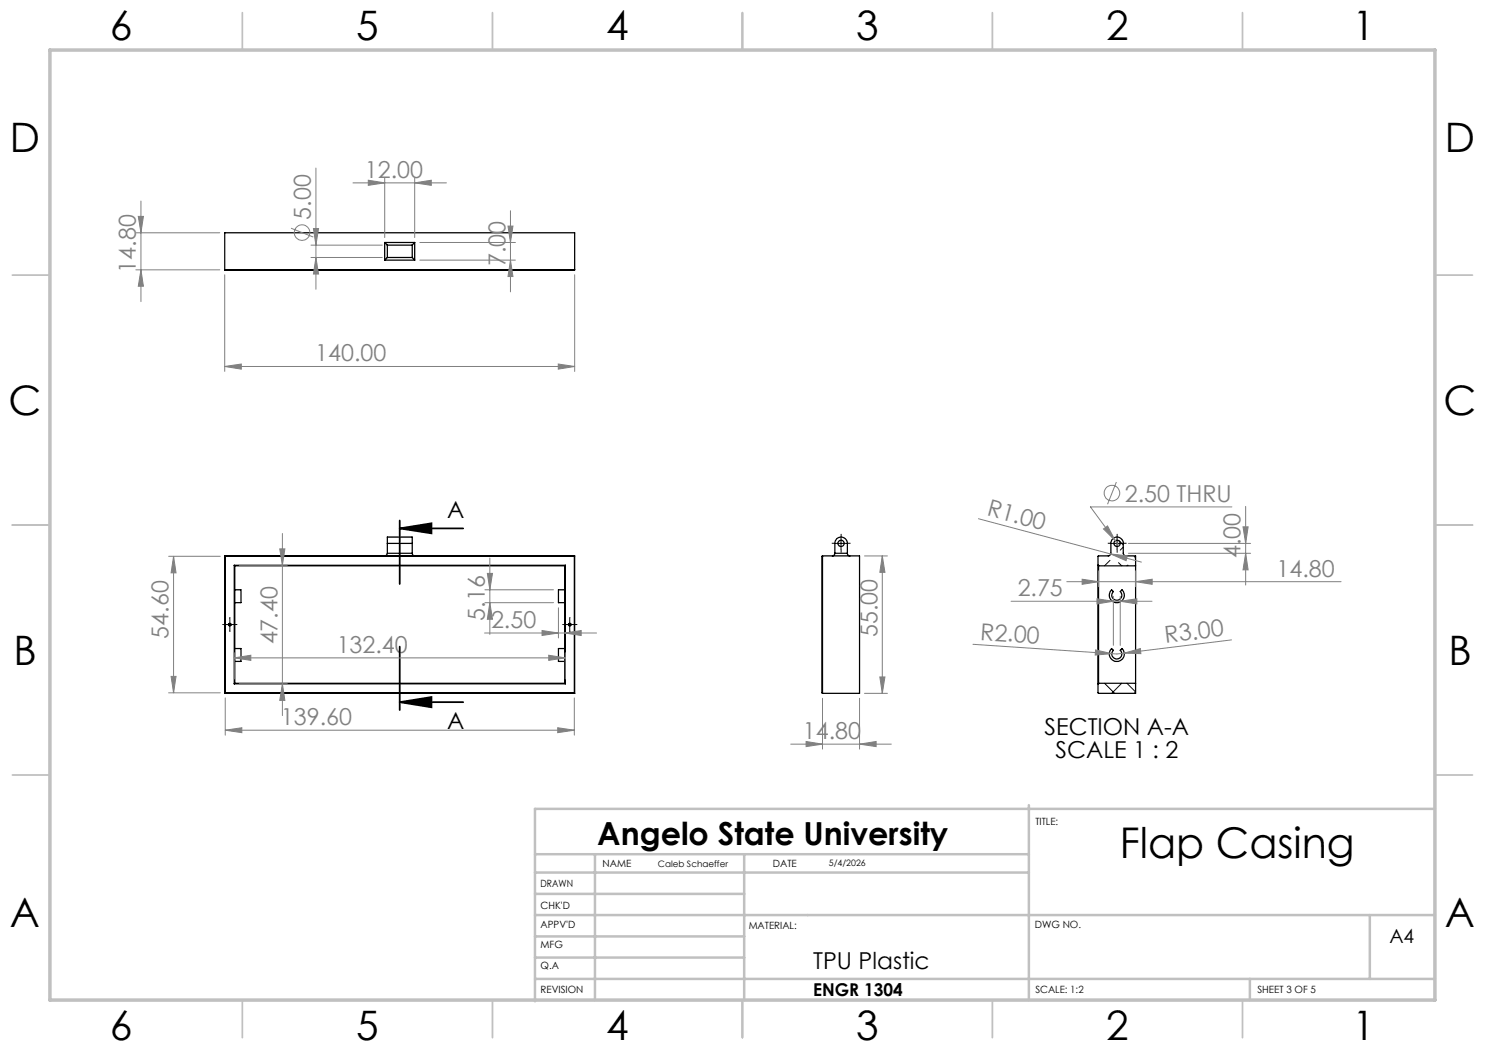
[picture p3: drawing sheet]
<svg xmlns="http://www.w3.org/2000/svg" width="297mm" height="210mm" viewBox="0 0 297 210" stroke-linecap="round" stroke-linejoin="round" font-family="sans-serif">
<g fill="none" stroke="#000" stroke-width=".25">
<path d="M44.9 54v-7.4h70v7.4M44.9 54h70M44.9 54l.1 .1h69.9v-.1M76.9 48.5l.6 .5M76.9 48.5h6M76.9 48.5v3.5M76.9 52h6M77.5 49v2.5M77.5 51.5l-.6 .5M77.5 49h4.9M77.5 51.5h4.9M82.4 49v2.5"/>
<path d="M82.4 51.5l.5 .5M82.9 48.5l-.5 .5M82.9 48.5v3.5M44.9 111.2l.1 .1M44.9 111.2h70M44.9 111.2v27.5M45 111.3h69.9M45 111.3v27.3M46.8 113.1h66.3M46.8 113.1v23.7M46.8 113.1l.2 .1M47 118h1.2v2.5h-1.2"/>
<path d="M47 113.2v23.5M47 113.2h66M77.5 110.7l-.1 .2-.5 .3M77.5 108.7v-1.3h4.9v1.3M77.5 110.7h4.9M77.5 108.7h4.9M77.5 108.7v2M82.4 110.7l.2 .3 .3 .2M82.4 108.7v2M113 118h-1.3v2.5h1.3M113 113.2v23.5M113.1 113.1l-.1 .1"/>
<path d="M113.1 113.1v23.7M114.9 111.3v27.3M114.9 111.2v.1M114.9 111.2v27.5M164.5 111.2h7.4v27.5h-7.4M164.5 111.2v27.5M164.5 111.2l-.1 .1v27.3l.1 .1M167 110.7l-.2 .3-.3 .2M167 110.7v-2a1.25 1.25 0 0 1 1.2-1.3 1.25 1.25 0 0 1 1.3 1.3v2M167 110.7h2.5M169.5 110.7v.2l.5 .3M219.6 113.1l.1 .1"/>
<path d="M219.7 113.2h7.4M219.7 113.2v23.5M222.3 118l.4 .3a1 1 0 0 0-.1 1.4 1 1 0 0 0 1.5 0 1 1 0 0 0-.1-1.4l.4-.3a1.5 1.5 0 0 1 0 2.1 1.5 1.5 0 0 1-2.1 0 1.5 1.5 0 0 1 0-2.1zM222.4 107.9a1.23 1.23 0 0 1 1.4-.4 1.23 1.23 0 0 1 .8 1.2l.2 2.2 .4 .3h1.9v27.5h-7.4l-.1-.1v-27.3l2.1-.1 .4-.3 .1-2.4zM44.9 138.7h70M45 138.6l-.1 .1M45 138.6h69.9M46.8 136.8h66.3M47 129.7h1.2v2.6h-1.2M47 136.7l-.2 .1M47 136.7h66M113 129.7h-1.3v2.6h1.3"/>
<path d="M113 136.7l.1 .1M114.9 138.6v.1M219.7 136.7h7.4M219.7 136.7l-.1 .1M222.3 129.7l.4 .4a1 1 0 0 0-.1 1.4 1 1 0 0 0 1.5 0 1 1 0 0 0-.1-1.4l.4-.4a1.5 1.5 0 0 1 0 2.1 1.5 1.5 0 0 1-2.1 0 1.5 1.5 0 0 1 0-2.1z"/>
<circle cx="168.2" cy="108.7" r=".63"/>
<circle cx="223.4" cy="108.7" r=".63"/>
<circle cx="46" cy="124.9" r=".25"/>
<circle cx="113.9" cy="124.9" r=".25"/>
</g>
<g fill="none" stroke="#000" stroke-width=".2">
<path d="M167 108.7h2.5M168.2 107.4v2.5M219.6 112.9l.3 .3M222 112.1l-1.1 1.1M222.2 108.7h2.4M223.4 107.4v2.5M223.7 112.5l.6 .7M223.9 108.2l.7 .8M224.6 109.4l-.6 .6M225.6 113l-.2 .2M226.8 111.2l.3 .3-.1 .1M44.7 124.9h2.5"/>
<path d="M46 123.7v2.5M112.7 124.9h2.5M113.9 123.7v2.5M219.9 136.7l-.3 .2M220.9 136.7l2 2M224.3 136.7l-1.9 2M225.4 136.7l1.7 1.7-.3 .3"/>
</g>
<g fill="none" stroke="#808080" stroke-width=".2">
<path d="M63.2 33.6v24.2M70.6 36.6h18.7M73.7 36l3.2 .6-3.2 .5zM76.9 35.6v11.9M82.9 36.6l3.4-.6v1.1zM82.9 35.6v11.9M27.2 54h16.8M27.2 46.6h16.8M27.7 43.3h1l-.5 3.3zM28.2 54l.5 3.2h-1zM28.2 40.2v20.1M44.9 55v19.3"/>
<path d="M58.2 45.6l4.5 1.8M62.2 49h14.2M62.2 51.5h14.2M62.7 45.7h1l-.5 3.3zM63.2 51.5l.5 3.3h-1zM84 48.5h19.1M84 52h19.1M101.6 45.2h1l-.5 3.3zM102.1 52l.5 3.3h-1zM102.1 42.1v16.3M114.9 55v19.3M44.9 73.3l3.4-.5v1z"/>
<path d="M44.9 73.3h70M111.7 72.8l3.2 .5-3.2 .5zM223.3 96.4l-1.8 4.5M33.7 111.3h10.4M34.7 111.3l.5 3.3h-1zM34.7 111.3v27.3M47.8 113.1h9.7M56 109.8h1l-.5 3.3zM56.5 106.7v36.4M97 118h13.7M97.5 114.7h1l-.5 3.3zM98 111.6v15.3"/>
<path d="M172.9 111.2h4.6M176.5 111.2l.5 3.3h-1zM176.5 111.2v27.5M195.7 103.7l32.6 8.7M213.4 116.3h54.8M216.4 115.8l3.3 .5-3.3 .6zM219.4 119.8l3.3 .5-3.3 .5zM219.7 114.2v3.2M220.7 105.8l.8-.6 1.6 3zM222.1 110.8l3.4 .4-.3 .9zM222.7 119.3v9.8M223.1 108.2l.7 1"/>
<path d="M224 119.3v9.8M225.7 110.7h24.4M225.7 108.7h24.4M227.1 116.3l3.3-.5v1.1zM227.1 114.2v3.2M246.4 101.4h-28.3l5 6.8M248.6 105.4h1l-.5 3.3zM249.1 110.7l.5 3.3h-1zM249.1 101.3v15.7M33.7 138.6h10.4M34.2 135.3h1l-.5 3.3zM45 139.6v7.4"/>
<path d="M46.8 131.6l3.4-.6v1.1zM46.8 130.6v5.2M46.8 131.6h66.3M47.8 136.8h9.7M56.5 136.8l.5 3.3h-1zM96.9 126.6h22.4M97 120.5h13.7M98 120.5l.5 3.4h-1zM108.4 126.1l3.3 .5-3.3 .5zM109.7 131l3.4 .6-3.4 .5zM111.7 121.6v6M113 126.6l3.2-.5v1z"/>
<path d="M113.1 130.6v5.2M114.9 139.6v7.4M164.5 139.7v10.1M171.9 139.7v10.1M172.9 138.7h4.6M176 135.4h1l-.5 3.3zM194.6 128.9l27.8 1.8M202.2 120.3h28.2M219.1 130l3.3 .7-3.4 .3zM224 120.3l3.4-.5v1zM224.9 130.6l3.2-.9 .1 1zM224.9 130.6l-1.5 .2-1-.1"/>
<path d="M246.3 128l-21.4 2.6M45 146l3.4-.5v1zM45 146h69.9M111.5 145.5l3.4 .5-3.4 .5zM158.2 148.8h20.1M161.2 148.3l3.3 .5-3.3 .5zM171.9 148.8l3.3-.5v1z"/>
<circle cx="60.4" cy="46.5" r="1.55"/>
<circle cx="222.4" cy="98.6" r="1.55"/>
</g>
<path d="M79.9 105.7l6.4-1v2zM79.9 105.7h12.7M79.9 104.1v12.7M79.9 129.3v12.7M79.9 140.4l6.4-1v2.1zM79.9 140.4h12.7" fill="none" stroke="#000" stroke-width=".35"/>
<g fill="none" stroke="#000" stroke-width=".2" stroke-dasharray="15.2 1.3 1.3 1.3" stroke-linecap="butt">
<path d="M167 108.7h-.6M168.2 107.4v-.6M168.2 109.9v.6M169.5 108.7h.6M222.2 108.7h-.6M223.4 107.4v-.6M223.4 109.9v.6M224.7 108.7h.6M44.7 124.9h-.2M46 123.7v-.3M46 126.2v.2M47.2 124.9h.3"/>
<path d="M112.7 124.9h-.2M114 123.7v-.3M114 126.2v.2M115.2 124.9h.3"/>
</g>
<g fill="none" stroke="#c0c0c0" stroke-width=".35">
<path d="M48.5 2.5v7.5M98.5 2.5v7.5M148.5 2.5v7.5M198.5 2.5v7.5M248.5 2.5v7.5M2.5 55h7.5M287 55h7.5M2.5 105h7.5M287 105h7.5M2.5 155h7.5M287 155h7.5M48.5 200v7.5"/>
<path d="M98.5 200v7.5M148.5 200v7.5M198.5 200v7.5M248.5 200v7.5"/>
</g>
<g fill="none" stroke="#c0c0c0" stroke-width=".5">
<path d="M107 178.8h41.8M107 174.5h98.8M107 170.8h98.8M119 170.8v29.2M148.8 170.8v29.2M205.8 161v39M287 161.8h-180v38.5M107 195.8h180M107 191.5h41.8M107 187.3h41.8M107 183h180M250 195.8v4.2"/>
<path d="M274 183v12.8"/>
</g>
<path d="M10 10h277v190h-277z" fill="none" stroke="#c0c0c0" stroke-width=".7"/>
<path d="M79.9 105.7l6.4-1v2zM79.9 140.4l6.4-1v2.1z" fill="#000"/>
<g fill="#808080">
<path d="M222.1 110.8l3.4 .4-.3 .9z"/>
<path d="M219.1 130l3.3 .7-3.4 .3z"/>
<path d="M224.9 130.6l3.2-.9 .1 1z"/>
<path d="M109.7 131l3.4 .6-3.4 .5zM46.8 131.6l3.4-.6v1.1zM227.1 116.3l3.3-.5v1.1zM216.4 115.8l3.3 .5-3.3 .6z"/>
<path d="M45 146l3.4-.5v1zM111.5 145.5l3.4 .5-3.4 .5zM108.4 126.1l3.3 .5-3.3 .5zM113 126.6l3.2-.5v1zM161.2 148.3l3.3 .5-3.3 .5zM171.9 148.8l3.3-.5v1zM44.9 73.3l3.4-.5v1zM111.7 72.8l3.2 .5-3.2 .5zM73.7 36l3.2 .6-3.2 .5zM82.9 36.6l3.4-.6v1.1zM219.4 119.8l3.3 .5-3.3 .5zM224 120.3l3.4-.5v1zM220.7 105.8l2.4 2.4-1.6-3z"/>
<path d="M56.5 136.8l.5 3.3h-1zM56 109.8h1l-.5 3.3z"/>
<path d="M98 120.5l.5 3.4h-1zM97.5 114.7h1l-.5 3.3zM176 135.4h1l-.5 3.3zM176.5 111.2l.5 3.3h-1zM28.2 54l.5 3.2h-1zM27.7 43.3h1l-.5 3.3zM249.1 110.7l.5 3.3h-1zM248.6 105.4h1l-.5 3.3z"/>
<path d="M34.7 111.3l.5 3.3h-1zM34.2 135.3h1l-.5 3.3zM101.6 45.2h1l-.5 3.3zM102.1 52l.5 3.3h-1zM62.7 45.7h1l-.5 3.3zM63.2 51.5l.5 3.3h-1z"/>
</g>
<text font-size="8.5" x="224" y="171.5">Flap Casing</text>
<g font-size="8.1">
<text x="22" y="8">6</text>
<text x="71.2" y="8">5</text>
<text x="121.2" y="8">4</text>
<text x="171.2" y="8">3</text>
<text x="221.2" y="8">2</text>
<text x="270.5" y="8">1</text>
<text x="2" y="30.5">D</text>
<text x="289" y="30.5">D</text>
<text x="1.7" y="83">C</text>
<text x="288.7" y="83">C</text>
<text x="2.7" y="133">B</text>
<text x="289.7" y="133">B</text>
<text x="2" y="185.5">A</text>
<text x="289" y="185.5">A</text>
<text x="22" y="208">6</text>
<text x="71.2" y="208">5</text>
<text x="121.2" y="208">4</text>
<text x="171.2" y="208">3</text>
<text x="221.2" y="208">2</text>
<text x="270.5" y="208">1</text>
</g>
<text font-size="6.3" x="119.4" y="169">Angelo State University</text>
<g font-size="4.7" fill="#808080">
<text x="73" y="35.5">12.00</text>
<text x="62.1" y="43.9" transform="rotate(-90 62.1 43.9)">5.00</text>
<text x="101.1" y="53.2" transform="rotate(-90 101.1 53.2)">7.00</text>
<text x="27.2" y="54.5" transform="rotate(-90 27.2 54.5)">14.80</text>
<text x="63.1" y="72.3">140.00</text>
<text x="225" y="100.3">2.50 THRU</text>
<text x="197.2" y="103.1" transform="rotate(15 197.2 103.1)">R1.00</text>
<text x="248.1" y="111.6" transform="rotate(-90 248.1 111.6)">4.00</text>
<text x="203.5" y="119.2">2.75</text>
<text x="255.3" y="115.3">14.80</text>
<text x="97" y="124.2" transform="rotate(-90 97 124.2)">5.16</text>
<text x="98.2" y="125.6">2.50</text>
<text x="33.7" y="127.7" transform="rotate(-90 33.7 127.7)">54.60</text>
<text x="55.5" y="128.9" transform="rotate(-90 55.5 128.9)">47.40</text>
<text x="67.3" y="130.5">132.40</text>
<text x="175.5" y="127.4" transform="rotate(-90 175.5 127.4)">55.00</text>
<text x="196" y="127.9" transform="rotate(4 196 127.9)">R2.00</text>
<text x="233.1" y="128.6" transform="rotate(-7 233.1 128.6)">R3.00</text>
<text x="56.2" y="145">139.60</text>
<text x="160.6" y="147.8">14.80</text>
</g>
<g font-size="4.7">
<text x="89.4" y="103.6">A</text>
<text x="89.4" y="145.7">A</text>
<text x="208.9" y="147">SECTION A-A</text>
<text x="211.1" y="151.6">SCALE 1 : 2</text>
<text x="162.6" y="193.9">TPU Plastic</text>
</g>
<text font-size="3.9" x="277.9" y="188.5">A4</text>
<text font-size="3.5" x="162.6" y="199.2">ENGR 1304</text>
<g font-size="2">
<text x="207.1" y="164.9">TITLE:</text>
<text x="120.5" y="173.3">NAME</text>
<text x="154.6" y="173.3">DATE</text>
<text x="108.1" y="177.4">DRAWN</text>
<text x="108.1" y="181.8">CHK'D</text>
<text x="108.1" y="185.5">APPV'D</text>
<text x="149.7" y="185.9">MATERIAL:</text>
<text x="207" y="185.5">DWG NO.</text>
<text x="108.1" y="189.6">MFG</text>
<text x="108.1" y="193.9">Q.A</text>
<text x="108.1" y="198.5">REVISION</text>
<text x="207.1" y="198.6">SCALE: 1:2</text>
<text x="251.5" y="198.6">SHEET 3 OF 5</text>
</g>
<g font-size="1.8">
<text x="131.6" y="173.4">Caleb Schaeffer</text>
<text x="165.8" y="173.2">5/4/2026</text>
</g>
</svg>
